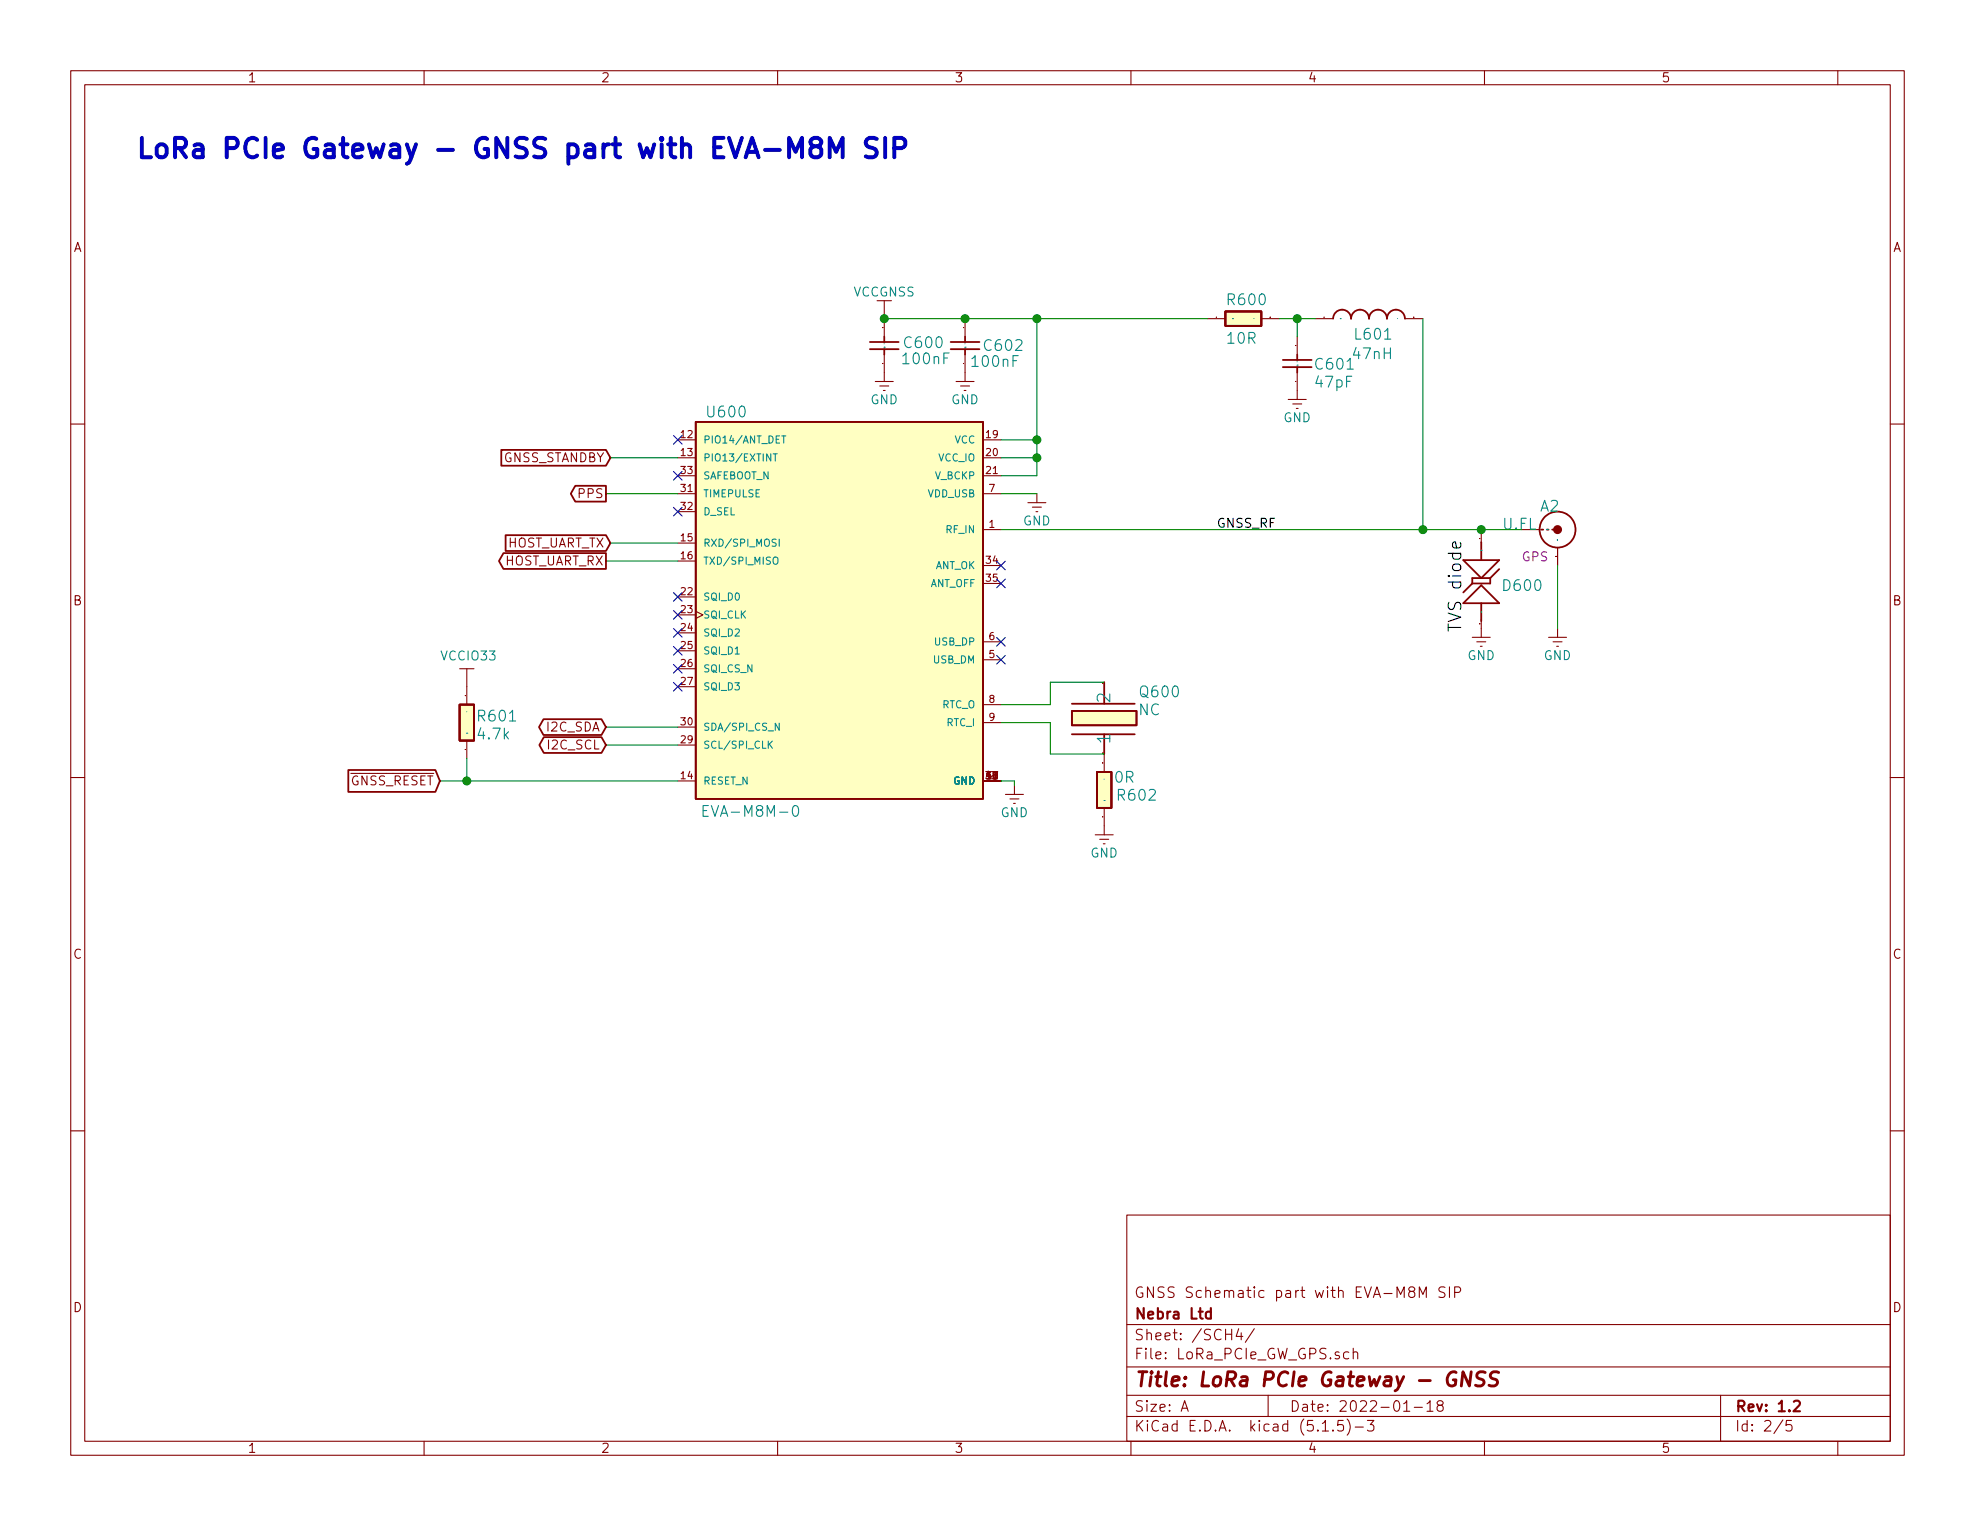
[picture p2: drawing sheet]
EESchema Schematic File Version 4
EELAYER 30 0
EELAYER END
$Descr A 11000 8500
encoding utf-8
Sheet 2 5
Title "LoRa PCIe Gateway - GNSS"
Date "2022-01-18"
Rev "1.2"
Comp "Nebra Ltd"
Comment1 "GNSS Schematic part with EVA-M8M SIP"
Comment2 ""
Comment3 ""
Comment4 ""
$EndDescr
Wire Wire Line
	5775 1775 5375 1775
$Comp
L LoRa_PCIe_GW-rescue:EVA-M8M-0 U600
U 1 1
P 4675 3350
F 0 "U600" H 3925 4375 60  0000 L BNN
F 1 "EVA-M8M-0" H 3900 2150 60  0000 L BNN
F 2 "LoRa_PCIe_GW:LGA43R65P9X9_700X700X116" H 5795 6750 60  0001 C CNN
F 3 "https://www.u-blox.com/en/docs/UBX-16014189" H 5795 6750 60  0001 C CNN
F 4 "GNSS RF Receiver Galileo, GLONASS, GPS 1.575GHz -167dBm" H 4675 3350 50  0001 C CNN "Description"
F 5 "U-Blox" H 4675 3350 50  0001 C CNN "Manufacturer"
F 6 "EVA-M8M-0" H 4675 3350 50  0001 C CNN "Part Number"
F 7 "15.6" H 4675 3350 50  0001 C CNN "Price[1k]"
F 8 "https://www.digikey.com/en/products/detail/u-blox/EVA-M8M-0/6150634" H 4675 3350 50  0001 C CNN "Supplier Link"
	1    4675 3350
	1    0    0    -1  
$EndComp
$Comp
L LoRa_PCIe_GW-rescue:Cap- C600
U 1 1
P 4925 2075
F 0 "C600" V 5055 1975 60  0000 R TNN
F 1 "100nF" V 4965 1985 60  0000 R TNN
F 2 "LoRa_PCIe_GW:ccer_201_smd_small" H 4965 1985 60  0001 C CNN
F 3 "" H 4965 1985 60  0000 C CNN
F 4 "0.1µF ±10% 16V Ceramic Capacitor X7S 0201 (0603 Metric)" H 4925 2075 50  0001 C CNN "Description"
F 5 "Murata" H 4925 2075 50  0001 C CNN "Manufacturer"
F 6 "GRM033C71C104KE14D" H 4925 2075 50  0001 C CNN "Part Number"
F 7 "0.01" H 4925 2075 50  0001 C CNN "Price[1k]"
F 8 "https://www.digikey.com/en/products/detail/murata-electronics/GRM033C71C104KE14D/5027472" H 4925 2075 50  0001 C CNN "Supplier Link"
	1    4925 2075
	0    -1   -1   0   
$EndComp
$Comp
L LoRa_PCIe_GW-rescue:Resistor- R601
U 1 1
P 2600 4225
F 0 "R601" V 2800 4175 60  0000 R TNN
F 1 "4.7k" V 2700 4175 60  0000 R TNN
F 2 "LoRa_PCIe_GW:rlc_201_smd_small" H 2700 4175 60  0001 C CNN
F 3 "" H 2700 4175 60  0000 C CNN
F 4 "4.7 kOhms ±1% 0.05W, 1/20W Chip Resistor 0201 (0603 Metric)  Thick Film" H 2600 4225 50  0001 C CNN "Description"
F 5 "Vishay Dale" H 2600 4225 50  0001 C CNN "Manufacturer"
F 6 "CRCW02014K70FNED" H 2600 4225 50  0001 C CNN "Part Number"
F 7 "0.011" H 2600 4225 50  0001 C CNN "Price[1k]"
F 8 "https://www.digikey.com/en/products/detail/vishay-dale/CRCW02014K70FNED/1199881?s=N4IgTCBcDaIMICU4HUAMZUEYAsBpA7KgGIByAogCIgC6AvkA" H 2600 4225 50  0001 C CNN "Supplier Link"
	1    2600 4225
	0    -1   -1   0   
$EndComp
$Comp
L LoRa_PCIe_GW-rescue:GND #PWR0135
U 1 1
P 5650 4375
F 0 "#PWR0135" H 5650 4500 50  0001 C CNN
F 1 "GND" H 5650 4225 50  0000 C CNN
F 2 "" H 5450 4375 50  0001 C CNN
F 3 "" H 5450 4375 50  0001 C CNN
	1    5650 4375
	1    0    0    -1  
$EndComp
$Comp
L LoRa_PCIe_GW-rescue:GND #PWR0142
U 1 1
P 5375 2075
F 0 "#PWR0142" H 5375 2200 50  0001 C CNN
F 1 "GND" H 5375 1925 50  0000 C CNN
F 2 "" H 5175 2075 50  0001 C CNN
F 3 "" H 5175 2075 50  0001 C CNN
	1    5375 2075
	1    0    0    -1  
$EndComp
Text GLabel 3400 2550 0    50   Input ~ 0
GNSS_STANDBY
Text GLabel 3400 3025 0    50   Input ~ 0
HOST_UART_TX
Text GLabel 3375 3125 0    50   Output ~ 0
HOST_UART_RX
Text GLabel 3375 4150 0    50   BiDi ~ 0
I2C_SCL
Text GLabel 3375 4050 0    50   BiDi ~ 0
I2C_SDA
$Comp
L LoRa_PCIe_GW-rescue:Cap- C?
U 1 1
P 5375 2075
AR Path="/61608A74" Ref="C?"  Part="1" 
AR Path="/60392D79/61608A74" Ref="C602"  Part="1" 
F 0 "C602" V 5489 1980 60  0000 R TNN
F 1 "100nF" V 5400 2050 60  0000 R TNN
F 2 "LoRa_PCIe_GW:ccer_201_smd_small" H 5389 1980 60  0001 C CNN
F 3 "" H 5389 1980 60  0000 C CNN
F 4 "0.1µF ±10% 16V Ceramic Capacitor X7S 0201 (0603 Metric)" H 5375 2075 50  0001 C CNN "Description"
F 5 "Murata" H 5375 2075 50  0001 C CNN "Manufacturer"
F 6 "GRM033C71C104KE14D" H 5375 2075 50  0001 C CNN "Part Number"
F 7 "0.01" H 5375 2075 50  0001 C CNN "Price[1k]"
F 8 "https://www.digikey.com/en/products/detail/murata-electronics/GRM033C71C104KE14D/5027472" H 5375 2075 50  0001 C CNN "Supplier Link"
	1    5375 2075
	0    -1   -1   0   
$EndComp
$Comp
L LoRa_PCIe_GW-rescue:GND #PWR0274
U 1 1
P 4925 2075
F 0 "#PWR0274" H 4925 2200 50  0001 C CNN
F 1 "GND" H 4925 1925 50  0000 C CNN
F 2 "" H 4725 2075 50  0001 C CNN
F 3 "" H 4725 2075 50  0001 C CNN
	1    4925 2075
	1    0    0    -1  
$EndComp
$Comp
L LoRa_PCIe_GW-rescue:VCCGNSS #PWR0139
U 1 1
P 4925 1775
AR Path="/6165C12A" Ref="#PWR0139"  Part="1" 
AR Path="/60392D79/6165C12A" Ref="#PWR0139"  Part="1" 
F 0 "#PWR0139" H 4925 1565 50  0001 C CNN
F 1 "VCCGNSS" H 4925 1925 50  0000 C CNN
F 2 "" H 4925 1775 50  0001 C CNN
F 3 "" H 4925 1775 50  0001 C CNN
	1    4925 1775
	1    0    0    -1  
$EndComp
Connection ~ 5375 1775
Text GLabel 2450 4350 0    50   Input ~ 0
~GNSS_RESET~
Wire Wire Line
	5575 4350 5650 4350
Wire Wire Line
	5650 4350 5650 4375
Text Label 6775 2950 0    50   ~ 0
GNSS_RF
$Comp
L LoRa_PCIe_GW-rescue:RClamp0531T- D?
U 1 1
P 8250 3500
AR Path="/60392D44/61749893" Ref="D?"  Part="1" 
AR Path="/60392D79/61749893" Ref="D600"  Part="1" 
F 0 "D600" H 8360 3708 60  0000 L BNN
F 1 "~" H 8250 3500 50  0001 C CNN
F 2 "LoRa_PCIe_GW:SLP1006P2T" H 8250 3500 50  0001 C CNN
F 3 "" H 8250 3500 50  0001 C CNN
F 4 "TVS DIODE 4V 1005" H 8250 3500 50  0001 C CNN "Description"
F 5 "Murata" H 8250 3500 50  0001 C CNN "Manufacturer"
F 6 "LXES15AAA1-153" H 8250 3500 50  0001 C CNN "Part Number"
F 7 "0.046" H 8250 3500 50  0001 C CNN "Price[1k]"
F 8 "https://www.digikey.com/en/products/detail/murata-electronics/LXES15AAA1-153/5843762" H 8250 3500 50  0001 C CNN "Supplier Link"
	1    8250 3500
	1    0    0    -1  
$EndComp
$Comp
L LoRa_PCIe_GW-rescue:Resistor- R600
U 1 1
P 6725 1775
F 0 "R600" H 6825 1850 60  0000 L BNN
F 1 "10R" H 6825 1635 60  0000 L BNN
F 2 "LoRa_PCIe_GW:rlc_201_smd_small" H 6825 1635 60  0001 C CNN
F 3 "" H 6825 1635 60  0000 C CNN
F 4 "10 Ohms ±1% 0.05W, 1/20W Chip Resistor 0201 (0603 Metric)  Thick Film" H 6725 1775 50  0001 C CNN "Description"
F 5 "Vishay Dale" H 6725 1775 50  0001 C CNN "Manufacturer"
F 6 "CRCW020110R0FNED" H 6725 1775 50  0001 C CNN "Part Number"
F 7 "0.011" H 6725 1775 50  0001 C CNN "Price[1k]"
F 8 "https://www.digikey.com/en/products/detail/vishay-dale/CRCW020110R0FNED/1178471" H 6725 1775 50  0001 C CNN "Supplier Link"
	1    6725 1775
	1    0    0    -1  
$EndComp
$Comp
L LoRa_PCIe_GW-rescue:GND #PWR0138
U 1 1
P 7225 2175
F 0 "#PWR0138" H 7225 2300 50  0001 C CNN
F 1 "GND" H 7225 2025 50  0000 C CNN
F 2 "" H 7025 2175 50  0001 C CNN
F 3 "" H 7025 2175 50  0001 C CNN
	1    7225 2175
	1    0    0    -1  
$EndComp
Wire Wire Line
	8250 2950 8475 2950
Connection ~ 8250 2950
Wire Wire Line
	8250 2975 8250 2950
Wire Wire Line
	8675 3150 8675 3500
$Comp
L LoRa_PCIe_GW-rescue:GND #PWR0137
U 1 1
P 8675 3500
F 0 "#PWR0137" H 8675 3625 50  0001 C CNN
F 1 "GND" H 8675 3350 50  0000 C CNN
F 2 "" H 8475 3500 50  0001 C CNN
F 3 "" H 8475 3500 50  0001 C CNN
	1    8675 3500
	1    0    0    -1  
$EndComp
$Comp
L LoRa_PCIe_GW-rescue:GND #PWR0136
U 1 1
P 8250 3500
F 0 "#PWR0136" H 8250 3625 50  0001 C CNN
F 1 "GND" H 8250 3350 50  0000 C CNN
F 2 "" H 8050 3500 50  0001 C CNN
F 3 "" H 8050 3500 50  0001 C CNN
	1    8250 3500
	1    0    0    -1  
$EndComp
$Comp
L LoRa_PCIe_GW-rescue:Inductor- L601
U 1 1
P 7325 1775
F 0 "L601" H 7535 1658 60  0000 L BNN
F 1 "47nH" H 7525 1549 60  0000 L BNN
F 2 "LoRa_PCIe_GW:rlc_402_smd_small" H 7525 1549 60  0001 C CNN
F 3 "" H 7525 1549 60  0000 C CNN
F 4 "47nH Unshielded Wirewound Inductor 210mA 1.08Ohm Max 0402 (1005 Metric) " H 7325 1775 50  0001 C CNN "Description"
F 5 "Murata" H 7325 1775 50  0001 C CNN "Manufacturer"
F 6 "LQW15AN47NJ00D" H 7325 1775 50  0001 C CNN "Part Number"
F 7 "0.063" H 7325 1775 50  0001 C CNN "Price[1k]"
F 8 "https://www.digikey.com/en/products/detail/murata-electronics/LQW15AN47NJ00D/584363" H 7325 1775 50  0001 C CNN "Supplier Link"
	1    7325 1775
	1    0    0    -1  
$EndComp
$Comp
L LoRa_PCIe_GW-rescue:Cap- C601
U 1 1
P 7225 2175
F 0 "C601" V 7335 2085 60  0000 R TNN
F 1 "47pF" V 7235 2085 60  0000 R TNN
F 2 "LoRa_PCIe_GW:ccer_201_smd_small" H 7235 2085 60  0001 C CNN
F 3 "" H 7235 2085 60  0000 C CNN
F 4 "47pF ±5% 50V Ceramic Capacitor C0G, NP0 0201 (0603 Metric)" H 7225 2175 50  0001 C CNN "Description"
F 5 "Murata" H 7225 2175 50  0001 C CNN "Manufacturer"
F 6 "GRM0335C1H470JA01D" H 7225 2175 50  0001 C CNN "Part Number"
F 7 "0.0036" H 7225 2175 50  0001 C CNN "Price[1k]"
F 8 "https://www.digikey.com/en/products/detail/murata-electronics/GRM0335C1H470JA01D/2542245" H 7225 2175 50  0001 C CNN "Supplier Link"
	1    7225 2175
	0    -1   -1   0   
$EndComp
$Comp
L LoRa_PCIe_GW-rescue:U.FL- A2
U 1 1
P 8475 2950
F 0 "A2" H 8375 3050 60  0000 R BNN
F 1 "U.FL" H 8585 2950 60  0000 R BNN
F 2 "LoRa_PCIe_GW:U.FL-R-SMT_Hirose" H 8585 2950 60  0001 C CNN
F 3 "" H 8585 2950 60  0000 C CNN
F 4 "U.FL (UMCC) Connector Receptacle, Male Pin 50Ohm Surface Mount Solder" H 8475 2950 50  0001 C CNN "Description"
F 5 "Hirose" H 8475 2950 50  0001 C CNN "Manufacturer"
F 6 "U.FL-R-SMT-1(80)" H 8475 2950 50  0001 C CNN "Part Number"
F 7 "0.65" H 8475 2950 50  0001 C CNN "Price[1k]"
F 8 "https://www.digikey.com/en/products/detail/hirose-electric-co-ltd/U-FL-R-SMT-1-80/3978495" H 8475 2950 50  0001 C CNN "Supplier Link"
F 9 "GPS" H 8400 2800 50  0000 C CNN "Label"
	1    8475 2950
	-1   0    0    -1  
$EndComp
Connection ~ 7225 1775
Text Label 8150 3525 1    70   ~ 0
TVS diode
Wire Wire Line
	7225 1775 7325 1775
Wire Wire Line
	7225 1875 7225 1775
Wire Wire Line
	7225 1775 7125 1775
NoConn ~ 5575 3675
NoConn ~ 5575 3575
Wire Wire Line
	3400 3025 3775 3025
Wire Wire Line
	3375 3125 3775 3125
NoConn ~ 3775 2650
Wire Wire Line
	3375 4050 3775 4050
Wire Wire Line
	3375 4150 3775 4150
NoConn ~ 3775 3525
NoConn ~ 3775 3625
NoConn ~ 3775 3725
NoConn ~ 3775 3825
NoConn ~ 3775 3325
NoConn ~ 3775 3425
Wire Wire Line
	5775 1775 5775 2450
Wire Wire Line
	5775 2450 5575 2450
Wire Wire Line
	5575 2550 5775 2550
Wire Wire Line
	5775 2550 5775 2450
Connection ~ 5775 2450
Wire Wire Line
	5375 1775 4925 1775
Connection ~ 4925 1775
Wire Wire Line
	3775 2550 3400 2550
NoConn ~ 3775 2850
Wire Wire Line
	3375 2750 3775 2750
Text GLabel 3375 2750 0    50   Output ~ 0
PPS
Wire Wire Line
	3775 4350 2600 4350
Wire Wire Line
	2600 4225 2600 4350
Wire Wire Line
	2600 4350 2450 4350
Connection ~ 2600 4350
Wire Wire Line
	6150 3800 5850 3800
Wire Wire Line
	5850 3800 5850 3925
Wire Wire Line
	5850 3925 5575 3925
Wire Wire Line
	6150 4200 5850 4200
Wire Wire Line
	5850 4200 5850 4025
Wire Wire Line
	5850 4025 5575 4025
$Comp
L LoRa_PCIe_GW-rescue:Resistor- R?
U 1 1
P 6150 4600
AR Path="/6056045F" Ref="R?"  Part="1" 
AR Path="/60392D79/6056045F" Ref="R602"  Part="1" 
F 0 "R602" V 6350 4300 60  0000 L BNN
F 1 "0R" V 6450 4425 60  0000 L BNN
F 2 "LoRa_PCIe_GW:rlc_201_smd_small" H 6406 4645 60  0001 C CNN
F 3 "" H 6406 4645 60  0000 C CNN
F 4 "0 Ohms Jumper 0.05W, 1/20W Chip Resistor 0201 (0603 Metric)  Thick Film" H 6150 4600 50  0001 C CNN "Description"
F 5 "Vishay Dale" H 6150 4600 50  0001 C CNN "Manufacturer"
F 6 "CRCW02010000Z0ED" H 6150 4600 50  0001 C CNN "Part Number"
F 7 "0.006" H 6150 4600 50  0001 C CNN "Price[1k]"
F 8 "https://www.digikey.com/en/products/detail/vishay-dale/CRCW02010000Z0ED/1178434?s=N4IgTCBcDaIMICU4HUAMZUEZU9QLVQFEAREAXQF8g" H 6150 4600 50  0001 C CNN "Supplier Link"
	1    6150 4600
	0    -1   -1   0   
$EndComp
$Comp
L LoRa_PCIe_GW-rescue:GND #PWR0269
U 1 1
P 6150 4600
F 0 "#PWR0269" H 6150 4725 50  0001 C CNN
F 1 "GND" H 6150 4450 50  0000 C CNN
F 2 "" H 5950 4600 50  0001 C CNN
F 3 "" H 5950 4600 50  0001 C CNN
	1    6150 4600
	1    0    0    -1  
$EndComp
Wire Wire Line
	5575 2650 5775 2650
Wire Wire Line
	5775 2650 5775 2550
Connection ~ 5775 2550
$Comp
L LoRa_PCIe_GW-rescue:GND #PWR0271
U 1 1
P 5775 2750
F 0 "#PWR0271" H 5775 2875 50  0001 C CNN
F 1 "GND" H 5775 2600 50  0000 C CNN
F 2 "" H 5575 2750 50  0001 C CNN
F 3 "" H 5575 2750 50  0001 C CNN
	1    5775 2750
	1    0    0    -1  
$EndComp
Wire Wire Line
	5575 2750 5775 2750
NoConn ~ 3775 2450
NoConn ~ 5575 3150
NoConn ~ 5575 3250
Wire Wire Line
	5775 1775 6725 1775
Connection ~ 5775 1775
Wire Wire Line
	5575 2950 7925 2950
Wire Wire Line
	7925 1775 7925 2950
Connection ~ 7925 2950
Wire Wire Line
	7925 2950 8250 2950
$Comp
L LoRa_PCIe_GW-rescue:VCCIO33 #PWR0140
U 1 1
P 2600 3825
F 0 "#PWR0140" H 2600 3625 50  0001 C CNN
F 1 "VCCIO33" H 2610 3998 50  0000 C CNN
F 2 "" H 2500 3925 50  0001 C CNN
F 3 "" H 2500 3925 50  0001 C CNN
	1    2600 3825
	1    0    0    -1  
$EndComp
$Comp
L LoRa_PCIe_GW-rescue:Xtal- Q600
U 1 1
P 6150 4000
F 0 "Q600" V 6260 3812 60  0000 R TNN
F 1 "NC" V 6160 3812 60  0000 R TNN
F 2 "LoRa_PCIe_GW:XTAL_3215_SMD" H 6160 3812 60  0001 C CNN
F 3 "" H 6160 3812 60  0000 C CNN
F 4 "NX3215SA-32.768K-STD-MUA-9" H 6150 4000 50  0001 C CNN "Part Number"
F 5 "32.768kHz ±20ppm Crystal 9pF 70 kOhms 2-SMD, No Lead" H 6150 4000 50  0001 C CNN "Description"
F 6 "NDK" H 6150 4000 50  0001 C CNN "Manufacturer"
F 7 "0.4" H 6150 4000 50  0001 C CNN "Price[1k]"
F 8 "https://www.digikey.com/en/products/detail/ndk-america-inc/NX3215SA-32-768K-STD-MUA-9/2261468" H 6150 4000 50  0001 C CNN "Supplier Link"
	1    6150 4000
	0    -1   -1   0   
$EndComp
Text Notes 750  900  0    108  ~ 22
LoRa PCIe Gateway - GNSS part with EVA-M8M SIP
$EndSCHEMATC
